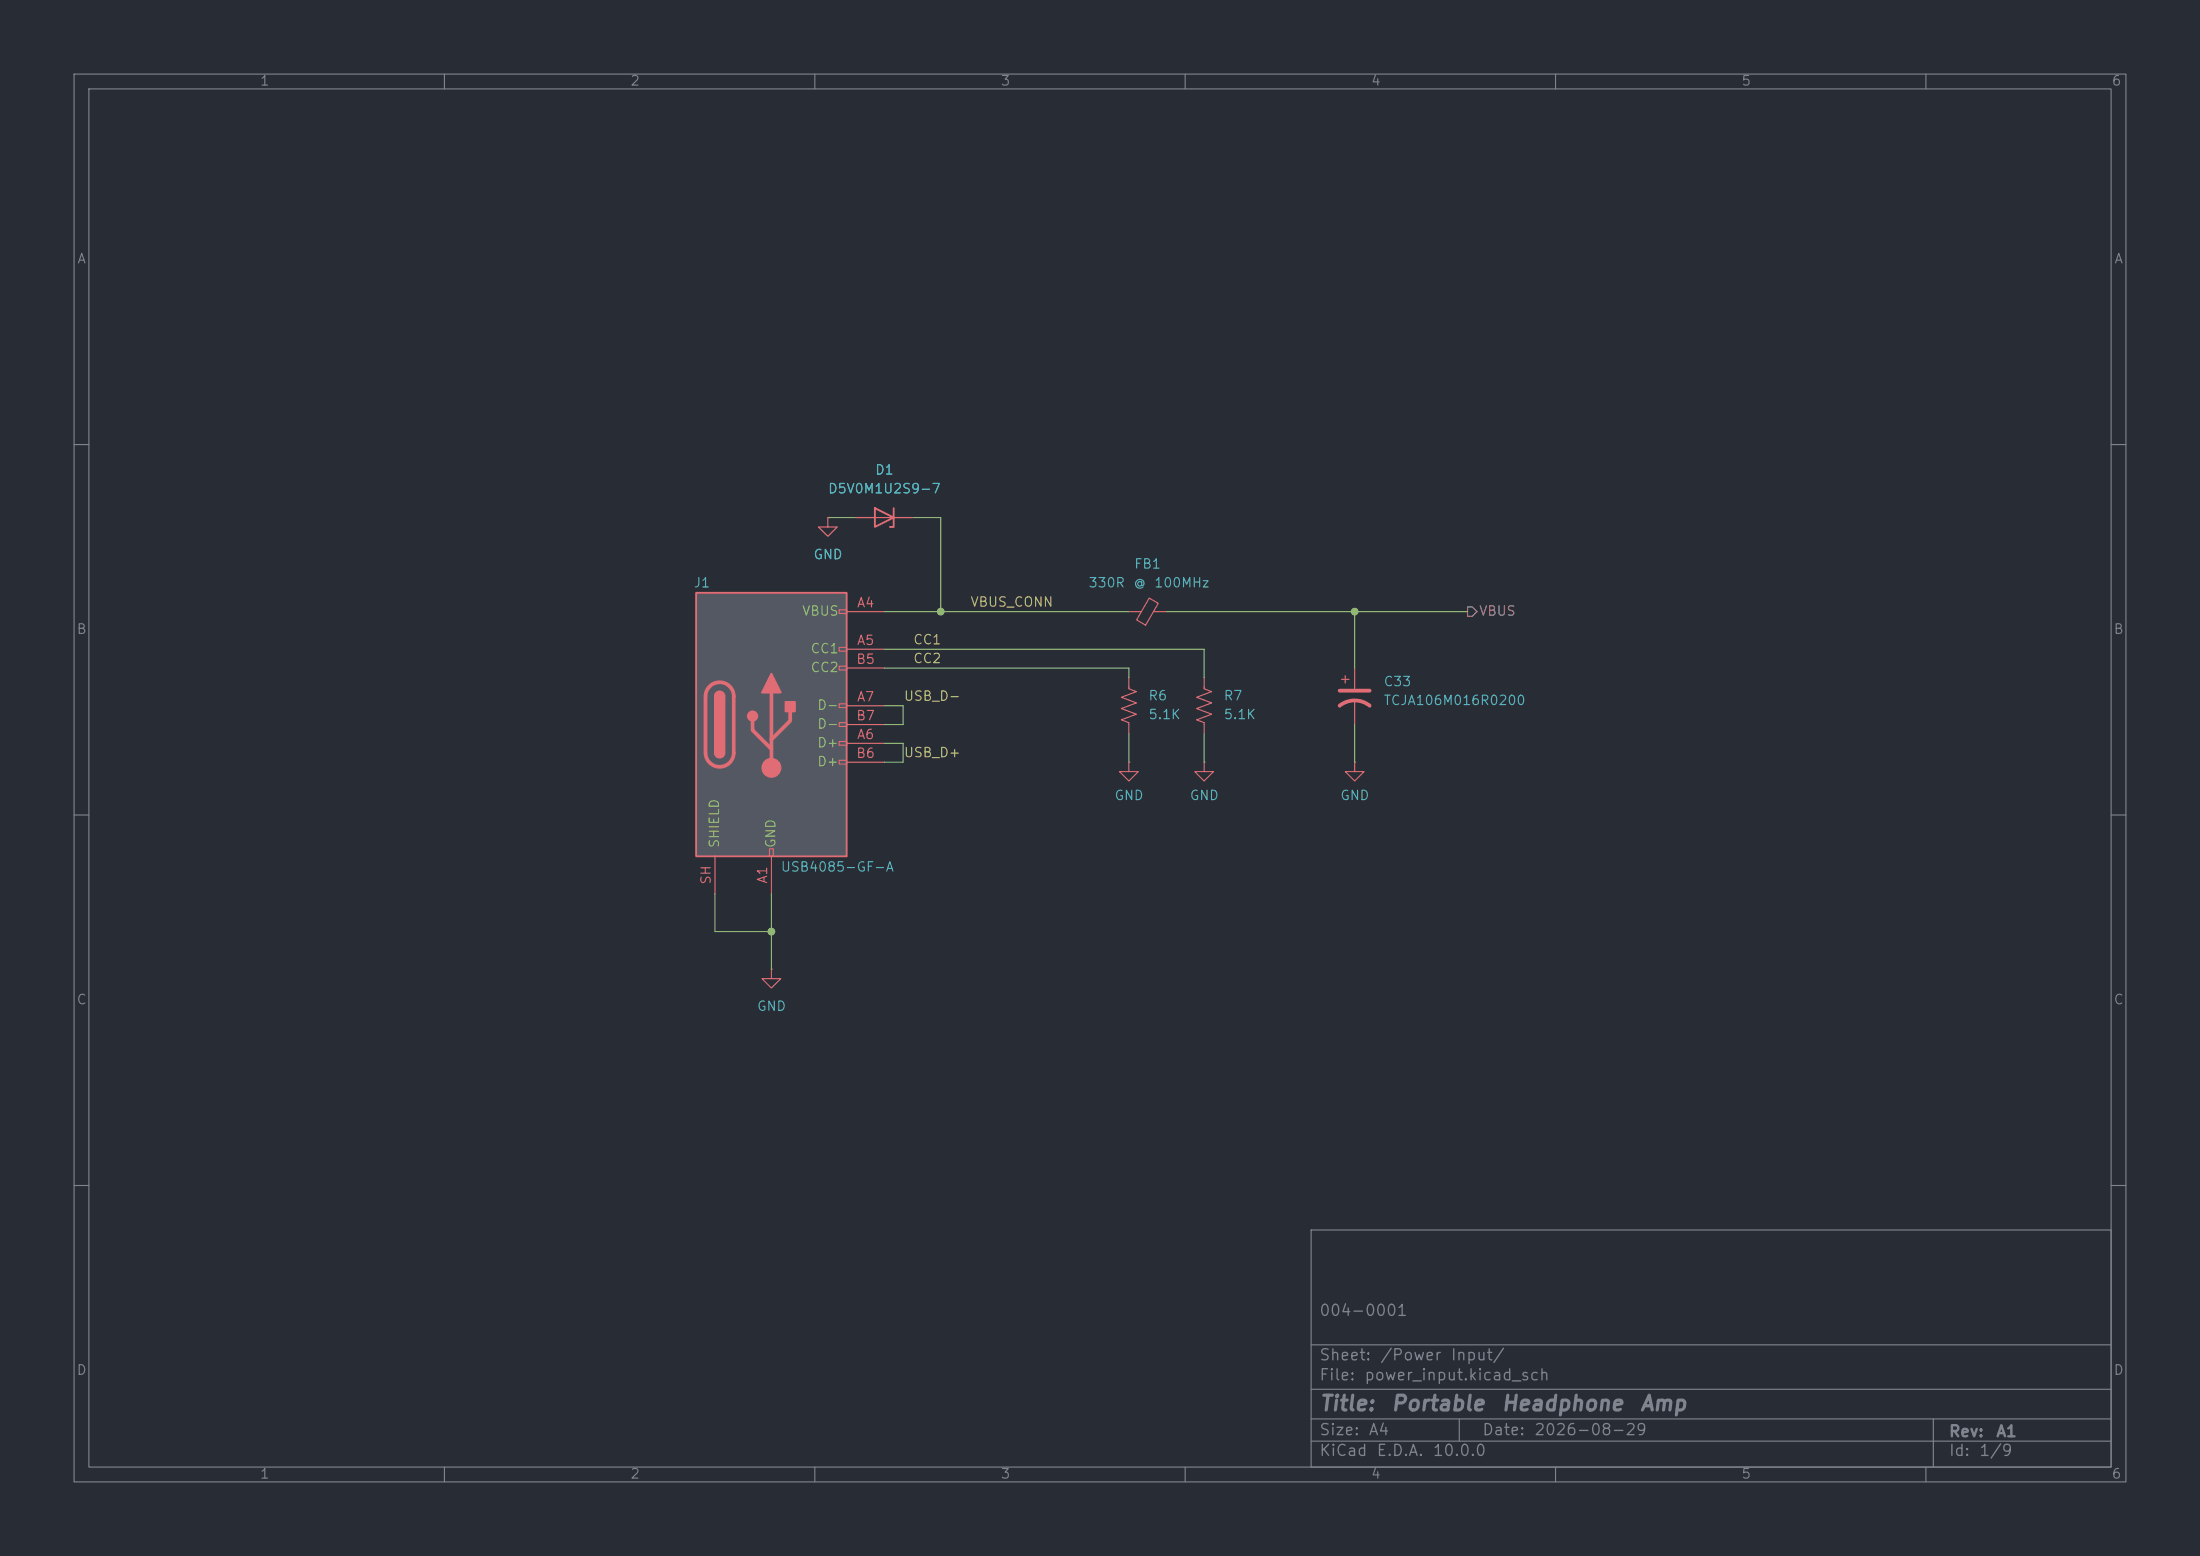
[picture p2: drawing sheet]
(kicad_sch
 (version 20260306)
 (generator "eeschema")
 (generator_version "10.0")
 (paper "A4")
 (title_block
  (title "${PROJECT_NAME}")
  (date "2026-08-29")
  (rev "${REVISION}")
  (comment 1 "${PCBA_IPN}"))
 (lib_symbols
  (symbol "#inventree_kicad:D_TVS_5.5VMM_SOD923"
   (pin_numbers (hide yes))
   (pin_names (hide yes)) (exclude_from_sim no) (in_bom yes) (on_board yes)
   (in_pos_files yes)
   (duplicate_pin_numbers_are_jumpers no)
   (property "Reference" "D" (at 0 2.54 0) (show_name no) (do_not_autoplace no) (effects (font (size 1.27 1.27))))
   (property "Value" "D5V0M1U2S9-7" (at 0 -2.54 0) (show_name no) (do_not_autoplace no) (effects (font (size 1.27 1.27))))
   (property "Footprint" "Diode_SMD:D_SOD-923" (at 0 -4.445 0) (show_name no) (do_not_autoplace no) (hide yes) (effects (font (size 1.27 1.27))))
   (property "Datasheet" "http://10.0.0.33/media/attachments/part/5/D5V0M1U2S9.pdf" (at 0 0 0) (show_name no) (do_not_autoplace no) (hide yes) (effects (font (size 1.27 1.27))))
   (property "Description" "12V Clamp 9A (8/20µs) Ipp Tvs Diode Surface Mount SOD-923" (at 0 0 0) (show_name no) (do_not_autoplace no) (hide yes) (effects (font (size 1.27 1.27))))
   (property "IPN" "308-0001" (at 0 0 0) (show_name no) (do_not_autoplace no) (hide yes) (effects (font (size 1.27 1.27))))
   (property "InvenTree" "5" (at 0 0 0) (show_name no) (do_not_autoplace no) (hide yes) (effects (font (size 1.27 1.27))))
   (property "Part URL" "http://10.0.0.33/web/part/5/" (at 0 0 0) (show_name no) (do_not_autoplace no) (hide yes) (effects (font (size 1.27 1.27))))
   (symbol "D_TVS_5.5VMM_SOD923_0_1"
    (polyline (pts (xy -1.27 -1.27) (xy -1.27 1.27) (xy -0.762 1.27)) (stroke (width 0.254) (type default)) (fill (type none)))
    (polyline (pts (xy 1.27 0) (xy -1.27 0)) (stroke (width 0) (type default)) (fill (type none)))
    (polyline (pts (xy 1.27 -1.27) (xy 1.27 1.27) (xy -1.27 0) (xy 1.27 -1.27)) (stroke (width 0.254) (type default)) (fill (type none))))
   (symbol "D_TVS_5.5VMM_SOD923_1_1"
    (pin passive line (at -3.81 0 0) (length 2.54) (name "K" (effects (font (size 1.27 1.27)))) (number "1" (effects (font (size 1.27 1.27)))))
    (pin passive line (at 3.81 0 180) (length 2.54) (name "A" (effects (font (size 1.27 1.27)))) (number "2" (effects (font (size 1.27 1.27))))))
   (embedded_fonts no))
  (symbol "#inventree_kicad:FB_330R_0402_1A2"
   (pin_numbers (hide yes))
   (pin_names
    (offset 0)) (exclude_from_sim no) (in_bom yes) (on_board yes)
   (in_pos_files yes)
   (duplicate_pin_numbers_are_jumpers no)
   (property "Reference" "FB" (at 1.905 1.27 0) (show_name no) (do_not_autoplace no) (effects (font (size 1.27 1.27)) (justify left)))
   (property "Value" "330R @ 100MHz" (at 1.905 -1.27 0) (show_name no) (do_not_autoplace no) (effects (font (size 1.27 1.27)) (justify left)))
   (property "Footprint" "Inductor_SMD:L_0402_1005Metric" (at -1.778 0 90) (show_name no) (do_not_autoplace no) (hide yes) (effects (font (size 1.27 1.27))))
   (property "Datasheet" "" (at 0 0 0) (show_name no) (do_not_autoplace no) (hide yes) (effects (font (size 1.27 1.27))))
   (property "Description" "330 Ohms @ 100 MHz 1 Power, Signal Line Ferrite Bead 0402 (1005 Metric) 1.2A 150mOhm" (at 0 0 0) (show_name no) (do_not_autoplace no) (hide yes) (effects (font (size 1.27 1.27))))
   (property "IPN" "306-0001" (at 0 0 0) (show_name no) (do_not_autoplace no) (hide yes) (effects (font (size 1.27 1.27))))
   (property "InvenTree" "7" (at 0 0 0) (show_name no) (do_not_autoplace no) (hide yes) (effects (font (size 1.27 1.27))))
   (property "Part URL" "http://10.0.0.33/web/part/7/" (at 0 0 0) (show_name no) (do_not_autoplace no) (hide yes) (effects (font (size 1.27 1.27))))
   (symbol "FB_330R_0402_1A2_0_1"
    (polyline (pts (xy -1.8288 0.2794) (xy -1.1176 1.4986) (xy 1.8288 -0.2032) (xy 1.1176 -1.4224) (xy -1.8288 0.2794)) (stroke (width 0) (type default)) (fill (type none)))
    (polyline (pts (xy 0 0.889) (xy 0 1.2954)) (stroke (width 0) (type default)) (fill (type none)))
    (polyline (pts (xy 0 -1.27) (xy 0 -0.7874)) (stroke (width 0) (type default)) (fill (type none))))
   (symbol "FB_330R_0402_1A2_1_1"
    (pin passive line (at 0 2.54 270) (length 1.27) (name "" (effects (font (size 1.27 1.27)))) (number "1" (effects (font (size 1.27 1.27)))))
    (pin passive line (at 0 -2.54 90) (length 1.27) (name "" (effects (font (size 1.27 1.27)))) (number "2" (effects (font (size 1.27 1.27))))))
   (embedded_fonts no))
  (symbol "#inventree_kicad:R_5K1_0402_1PCT_0W0625"
   (pin_numbers (hide yes))
   (pin_names
    (offset 0)) (exclude_from_sim no) (in_bom yes) (on_board yes)
   (in_pos_files yes)
   (duplicate_pin_numbers_are_jumpers no)
   (property "Reference" "R" (at 2.54 0 90) (show_name no) (do_not_autoplace no) (effects (font (size 1.27 1.27))))
   (property "Value" "5.1K" (at -2.54 0 90) (show_name no) (do_not_autoplace no) (effects (font (size 1.27 1.27))))
   (property "Footprint" "Resistor_SMD:R_0402_1005Metric" (at 1.016 -0.254 90) (show_name no) (do_not_autoplace no) (hide yes) (effects (font (size 1.27 1.27))))
   (property "Datasheet" "" (at 0 0 0) (show_name no) (do_not_autoplace no) (hide yes) (effects (font (size 1.27 1.27))))
   (property "Description" "5.1 kOhms ±1% 0.063W, 1/16W Chip Resistor 0402 (1005 Metric)" (at 0 0 0) (show_name no) (do_not_autoplace no) (hide yes) (effects (font (size 1.27 1.27))))
   (property "IPN" "302-0002" (at 0 0 0) (show_name no) (do_not_autoplace no) (hide yes) (effects (font (size 1.27 1.27))))
   (property "InvenTree" "6" (at 0 0 0) (show_name no) (do_not_autoplace no) (hide yes) (effects (font (size 1.27 1.27))))
   (property "Part URL" "http://10.0.0.33/web/part/6/" (at 0 0 0) (show_name no) (do_not_autoplace no) (hide yes) (effects (font (size 1.27 1.27))))
   (symbol "R_5K1_0402_1PCT_0W0625_0_1"
    (polyline (pts (xy 0 2.286) (xy 0 2.54)) (stroke (width 0) (type default)) (fill (type none)))
    (polyline (pts (xy 0 2.286) (xy 1.016 1.905) (xy 0 1.524) (xy -1.016 1.143) (xy 0 0.762)) (stroke (width 0) (type default)) (fill (type none)))
    (polyline (pts (xy 0 0.762) (xy 1.016 0.381) (xy 0 0) (xy -1.016 -0.381) (xy 0 -0.762)) (stroke (width 0) (type default)) (fill (type none)))
    (polyline (pts (xy 0 -0.762) (xy 1.016 -1.143) (xy 0 -1.524) (xy -1.016 -1.905) (xy 0 -2.286)) (stroke (width 0) (type default)) (fill (type none)))
    (polyline (pts (xy 0 -2.286) (xy 0 -2.54)) (stroke (width 0) (type default)) (fill (type none))))
   (symbol "R_5K1_0402_1PCT_0W0625_1_1"
    (pin passive line (at 0 3.81 270) (length 1.27) (name "" (effects (font (size 1.27 1.27)))) (number "1" (effects (font (size 1.27 1.27)))))
    (pin passive line (at 0 -3.81 90) (length 1.27) (name "" (effects (font (size 1.27 1.27)))) (number "2" (effects (font (size 1.27 1.27))))))
   (embedded_fonts no))
  (symbol "#inventree_kicad:USB_C_USB4085-GF-A"
   (pin_names
    (offset 1.016)) (exclude_from_sim no) (in_bom yes) (on_board yes)
   (in_pos_files yes)
   (duplicate_pin_numbers_are_jumpers no)
   (property "Reference" "" (at 0 22.225 0) (show_name no) (do_not_autoplace no) (effects (font (size 1.27 1.27))))
   (property "Value" "USB4085-GF-A" (at 0 19.685 0) (show_name no) (do_not_autoplace no) (effects (font (size 1.27 1.27))))
   (property "Footprint" "Connector_USB:USB_C_Receptacle_GCT_USB4085" (at 3.81 0 0) (show_name no) (do_not_autoplace no) (hide yes) (effects (font (size 1.27 1.27))))
   (property "Datasheet" "http://10.0.0.33/media/attachments/part/4/usb4085-spec.pdf" (at 3.81 0 0) (show_name no) (do_not_autoplace no) (hide yes) (effects (font (size 1.27 1.27))))
   (property "Description" "USB-C (USB TYPE-C) USB 2.0 Receptacle Connector 24 (16+8 Dummy) Position Through Hole, Right Angle" (at 0 0 0) (show_name no) (do_not_autoplace no) (hide yes) (effects (font (size 1.27 1.27))))
   (property "IPN" "310-0001" (at 0 0 0) (show_name no) (do_not_autoplace no) (hide yes) (effects (font (size 1.27 1.27))))
   (property "InvenTree" "4" (at 0 0 0) (show_name no) (do_not_autoplace no) (hide yes) (effects (font (size 1.27 1.27))))
   (property "Part URL" "http://10.0.0.33/web/part/4/" (at 0 0 0) (show_name no) (do_not_autoplace no) (hide yes) (effects (font (size 1.27 1.27))))
   (symbol "USB_C_USB4085-GF-A_0_0"
    (rectangle (start -0.254 -17.78) (end 0.254 -16.764) (stroke (width 0) (type default)) (fill (type none)))
    (rectangle (start 10.16 15.494) (end 9.144 14.986) (stroke (width 0) (type default)) (fill (type none)))
    (rectangle (start 10.16 10.414) (end 9.144 9.906) (stroke (width 0) (type default)) (fill (type none)))
    (rectangle (start 10.16 7.874) (end 9.144 7.366) (stroke (width 0) (type default)) (fill (type none)))
    (rectangle (start 10.16 2.794) (end 9.144 2.286) (stroke (width 0) (type default)) (fill (type none)))
    (rectangle (start 10.16 0.254) (end 9.144 -0.254) (stroke (width 0) (type default)) (fill (type none)))
    (rectangle (start 10.16 -2.286) (end 9.144 -2.794) (stroke (width 0) (type default)) (fill (type none)))
    (rectangle (start 10.16 -4.826) (end 9.144 -5.334) (stroke (width 0) (type default)) (fill (type none))))
   (symbol "USB_C_USB4085-GF-A_0_1"
    (rectangle (start -10.16 17.78) (end 10.16 -17.78) (stroke (width 0.254) (type default)) (fill (type background)))
    (polyline (pts (xy -8.89 -3.81) (xy -8.89 3.81)) (stroke (width 0.508) (type default)) (fill (type none)))
    (rectangle (start -7.62 -3.81) (end -6.35 3.81) (stroke (width 0.254) (type default)) (fill (type outline)))
    (arc (start -7.62 3.81) (mid -6.985 4.4423) (end -6.35 3.81) (stroke (width 0.254) (type default)) (fill (type none)))
    (arc (start -7.62 3.81) (mid -6.985 4.4423) (end -6.35 3.81) (stroke (width 0.254) (type default)) (fill (type outline)))
    (arc (start -8.89 3.81) (mid -6.985 5.7067) (end -5.08 3.81) (stroke (width 0.508) (type default)) (fill (type none)))
    (arc (start -5.08 -3.81) (mid -6.985 -5.7067) (end -8.89 -3.81) (stroke (width 0.508) (type default)) (fill (type none)))
    (arc (start -6.35 -3.81) (mid -6.985 -4.4423) (end -7.62 -3.81) (stroke (width 0.254) (type default)) (fill (type none)))
    (arc (start -6.35 -3.81) (mid -6.985 -4.4423) (end -7.62 -3.81) (stroke (width 0.254) (type default)) (fill (type outline)))
    (polyline (pts (xy -5.08 3.81) (xy -5.08 -3.81)) (stroke (width 0.508) (type default)) (fill (type none)))
    (circle (center -2.54 1.143) (radius 0.635) (stroke (width 0.254) (type default)) (fill (type outline)))
    (polyline (pts (xy -1.27 4.318) (xy 0 6.858) (xy 1.27 4.318) (xy -1.27 4.318)) (stroke (width 0.254) (type default)) (fill (type outline)))
    (polyline (pts (xy 0 -2.032) (xy 2.54 0.508) (xy 2.54 1.778)) (stroke (width 0.508) (type default)) (fill (type none)))
    (polyline (pts (xy 0 -3.302) (xy -2.54 -0.762) (xy -2.54 0.508)) (stroke (width 0.508) (type default)) (fill (type none)))
    (polyline (pts (xy 0 -5.842) (xy 0 4.318)) (stroke (width 0.508) (type default)) (fill (type none)))
    (circle (center 0 -5.842) (radius 1.27) (stroke (width 0) (type default)) (fill (type outline)))
    (rectangle (start 1.905 1.778) (end 3.175 3.048) (stroke (width 0.254) (type default)) (fill (type outline))))
   (symbol "USB_C_USB4085-GF-A_1_1"
    (pin passive line (at 0 -22.86 90) (length 5.08) (name "GND" (effects (font (size 1.27 1.27)))) (number "A1" (effects (font (size 1.27 1.27)))))
    (pin passive line (at 15.24 15.24 180) (length 5.08) (name "VBUS" (effects (font (size 1.27 1.27)))) (number "A4" (effects (font (size 1.27 1.27)))))
    (pin bidirectional line (at 15.24 10.16 180) (length 5.08) (name "CC1" (effects (font (size 1.27 1.27)))) (number "A5" (effects (font (size 1.27 1.27)))))
    (pin bidirectional line (at 15.24 -2.54 180) (length 5.08) (name "D+" (effects (font (size 1.27 1.27)))) (number "A6" (effects (font (size 1.27 1.27)))))
    (pin bidirectional line (at 15.24 2.54 180) (length 5.08) (name "D-" (effects (font (size 1.27 1.27)))) (number "A7" (effects (font (size 1.27 1.27)))))
    (pin passive line (at 15.24 15.24 180) (length 5.08) (hide yes) (name "VBUS" (effects (font (size 1.27 1.27)))) (number "A9" (effects (font (size 1.27 1.27)))))
    (pin passive line (at 0 -22.86 90) (length 5.08) (hide yes) (name "GND" (effects (font (size 1.27 1.27)))) (number "A12" (effects (font (size 1.27 1.27)))))
    (pin passive line (at 0 -22.86 90) (length 5.08) (hide yes) (name "GND" (effects (font (size 1.27 1.27)))) (number "B1" (effects (font (size 1.27 1.27)))))
    (pin passive line (at 15.24 15.24 180) (length 5.08) (hide yes) (name "VBUS" (effects (font (size 1.27 1.27)))) (number "B4" (effects (font (size 1.27 1.27)))))
    (pin bidirectional line (at 15.24 7.62 180) (length 5.08) (name "CC2" (effects (font (size 1.27 1.27)))) (number "B5" (effects (font (size 1.27 1.27)))))
    (pin bidirectional line (at 15.24 -5.08 180) (length 5.08) (name "D+" (effects (font (size 1.27 1.27)))) (number "B6" (effects (font (size 1.27 1.27)))))
    (pin bidirectional line (at 15.24 0 180) (length 5.08) (name "D-" (effects (font (size 1.27 1.27)))) (number "B7" (effects (font (size 1.27 1.27)))))
    (pin passive line (at 15.24 15.24 180) (length 5.08) (hide yes) (name "VBUS" (effects (font (size 1.27 1.27)))) (number "B9" (effects (font (size 1.27 1.27)))))
    (pin passive line (at 0 -22.86 90) (length 5.08) (hide yes) (name "GND" (effects (font (size 1.27 1.27)))) (number "B12" (effects (font (size 1.27 1.27)))))
    (pin passive line (at -7.62 -22.86 90) (length 5.08) (name "SHIELD" (effects (font (size 1.27 1.27)))) (number "SH" (effects (font (size 1.27 1.27))))))
   (embedded_fonts no))
  (symbol "Device:C_Polarized_US"
   (pin_numbers (hide yes))
   (pin_names
    (offset 0.254) (hide yes)) (exclude_from_sim no) (in_bom yes) (on_board yes)
   (in_pos_files yes)
   (duplicate_pin_numbers_are_jumpers no)
   (property "Reference" "C" (at 0.635 2.54 0) (show_name no) (do_not_autoplace no) (effects (font (size 1.27 1.27)) (justify left)))
   (property "Value" "C_Polarized_US" (at 0.635 -2.54 0) (show_name no) (do_not_autoplace no) (effects (font (size 1.27 1.27)) (justify left)))
   (property "Footprint" "" (at 0 0 0) (show_name no) (do_not_autoplace no) (hide yes) (effects (font (size 1.27 1.27))))
   (property "Datasheet" "" (at 0 0 0) (show_name no) (do_not_autoplace no) (hide yes) (effects (font (size 1.27 1.27))))
   (property "Description" "Polarized capacitor, US symbol" (at 0 0 0) (show_name no) (do_not_autoplace no) (hide yes) (effects (font (size 1.27 1.27))))
   (symbol "C_Polarized_US_0_1"
    (polyline (pts (xy -2.032 0.762) (xy 2.032 0.762)) (stroke (width 0.508) (type default)) (fill (type none)))
    (polyline (pts (xy -1.778 2.286) (xy -0.762 2.286)) (stroke (width 0) (type default)) (fill (type none)))
    (polyline (pts (xy -1.27 1.778) (xy -1.27 2.794)) (stroke (width 0) (type default)) (fill (type none)))
    (arc (start -2.032 -1.27) (mid 0 -0.5572) (end 2.032 -1.27) (stroke (width 0.508) (type default)) (fill (type none))))
   (symbol "C_Polarized_US_1_1"
    (pin passive line (at 0 3.81 270) (length 2.794) (name "" (effects (font (size 1.27 1.27)))) (number "1" (effects (font (size 1.27 1.27)))))
    (pin passive line (at 0 -3.81 90) (length 3.302) (name "" (effects (font (size 1.27 1.27)))) (number "2" (effects (font (size 1.27 1.27))))))
   (embedded_fonts no))
  (symbol "power:GND"
   (power global)
   (pin_numbers (hide yes))
   (pin_names
    (offset 0) (hide yes)) (exclude_from_sim no) (in_bom yes) (on_board yes)
   (in_pos_files yes)
   (duplicate_pin_numbers_are_jumpers no)
   (property "Reference" "#PWR" (at 0 -6.35 0) (show_name no) (do_not_autoplace no) (hide yes) (effects (font (size 1.27 1.27))))
   (property "Value" "GND" (at 0 -3.81 0) (show_name no) (do_not_autoplace no) (effects (font (size 1.27 1.27))))
   (property "Footprint" "" (at 0 0 0) (show_name no) (do_not_autoplace no) (hide yes) (effects (font (size 1.27 1.27))))
   (property "Datasheet" "" (at 0 0 0) (show_name no) (do_not_autoplace no) (hide yes) (effects (font (size 1.27 1.27))))
   (property "Description" "Power symbol creates a global label with name \"GND\" , ground" (at 0 0 0) (show_name no) (do_not_autoplace no) (hide yes) (effects (font (size 1.27 1.27))))
   (symbol "GND_0_1"
    (polyline (pts (xy 0 0) (xy 0 -1.27) (xy 1.27 -1.27) (xy 0 -2.54) (xy -1.27 -1.27) (xy 0 -1.27)) (stroke (width 0) (type default)) (fill (type none))))
   (symbol "GND_1_1"
    (pin power_in line (at 0 0 270) (length 0) (name "" (effects (font (size 1.27 1.27)))) (number "1" (effects (font (size 1.27 1.27))))))
   (embedded_fonts no)))
 (junction
  (at 182.88 82.55)
  (diameter 0)
  (color 0 0 0 0))
 (junction
  (at 104.14 125.73)
  (diameter 0)
  (color 0 0 0 0))
 (junction
  (at 127 82.55)
  (diameter 0)
  (color 0 0 0 0))
 (wire
  (pts (xy 119.38 102.87) (xy 121.92 102.87))
  (stroke (width 0) (type default)))
 (wire
  (pts (xy 104.14 120.65) (xy 104.14 125.73))
  (stroke (width 0) (type default)))
 (wire
  (pts (xy 119.38 100.33) (xy 121.92 100.33))
  (stroke (width 0) (type default)))
 (wire
  (pts (xy 182.88 82.55) (xy 182.88 90.17))
  (stroke (width 0) (type default)))
 (wire
  (pts (xy 119.38 82.55) (xy 127 82.55))
  (stroke (width 0) (type default)))
 (wire
  (pts (xy 182.88 82.55) (xy 198.12 82.55))
  (stroke (width 0) (type default)))
 (wire
  (pts (xy 152.4 99.06) (xy 152.4 102.87))
  (stroke (width 0) (type default)))
 (wire
  (pts (xy 152.4 90.17) (xy 152.4 91.44))
  (stroke (width 0) (type default)))
 (wire
  (pts (xy 127 82.55) (xy 152.4 82.55))
  (stroke (width 0) (type default)))
 (wire
  (pts (xy 111.76 69.85) (xy 115.57 69.85))
  (stroke (width 0) (type default)))
 (wire
  (pts (xy 104.14 125.73) (xy 104.14 130.81))
  (stroke (width 0) (type default)))
 (wire
  (pts (xy 182.88 97.79) (xy 182.88 102.87))
  (stroke (width 0) (type default)))
 (wire
  (pts (xy 119.38 97.79) (xy 121.92 97.79))
  (stroke (width 0) (type default)))
 (wire
  (pts (xy 119.38 87.63) (xy 162.56 87.63))
  (stroke (width 0) (type default)))
 (wire
  (pts (xy 121.92 97.79) (xy 121.92 95.25))
  (stroke (width 0) (type default)))
 (wire
  (pts (xy 123.19 69.85) (xy 127 69.85))
  (stroke (width 0) (type default)))
 (wire
  (pts (xy 162.56 87.63) (xy 162.56 91.44))
  (stroke (width 0) (type default)))
 (wire
  (pts (xy 96.52 125.73) (xy 104.14 125.73))
  (stroke (width 0) (type default)))
 (wire
  (pts (xy 121.92 100.33) (xy 121.92 102.87))
  (stroke (width 0) (type default)))
 (wire
  (pts (xy 121.92 95.25) (xy 119.38 95.25))
  (stroke (width 0) (type default)))
 (wire
  (pts (xy 127 69.85) (xy 127 82.55))
  (stroke (width 0) (type default)))
 (wire
  (pts (xy 157.48 82.55) (xy 182.88 82.55))
  (stroke (width 0) (type default)))
 (wire
  (pts (xy 119.38 90.17) (xy 152.4 90.17))
  (stroke (width 0) (type default)))
 (wire
  (pts (xy 162.56 99.06) (xy 162.56 102.87))
  (stroke (width 0) (type default)))
 (wire
  (pts (xy 96.52 120.65) (xy 96.52 125.73))
  (stroke (width 0) (type default)))
 (label "USB_D-"
  (at 121.92 95.25 0)
  (effects (font (size 1.27 1.27)) (justify left bottom)))
 (label "CC2"
  (at 123.19 90.17 0)
  (effects (font (size 1.27 1.27)) (justify left bottom)))
 (label "VBUS_CONN"
  (at 142.24 82.55 180)
  (effects (font (size 1.27 1.27)) (justify right bottom)))
 (label "USB_D+"
  (at 121.92 102.87 0)
  (effects (font (size 1.27 1.27)) (justify left bottom)))
 (label "CC1"
  (at 123.19 87.63 0)
  (effects (font (size 1.27 1.27)) (justify left bottom)))
 (hierarchical_label "VBUS"
  (shape output)
  (at 198.12 82.55 0)
  (effects (font (size 1.27 1.27)) (justify left)))
 (symbol
  (lib_id "power:GND")
  (at 182.88 102.87 0)
  (unit 1)
  (body_style 1)
  (exclude_from_sim no)
  (in_bom yes)
  (on_board yes)
  (in_pos_files yes)
  (dnp no)
  (property "Reference" "#PWR088" (at 182.88 109.22 0) (hide yes) (show_name no) (do_not_autoplace no) (effects (font (size 1.27 1.27))))
  (property "Value" "GND" (at 182.88 107.442 0) (show_name no) (do_not_autoplace no) (effects (font (size 1.27 1.27))))
  (property "Footprint" "" (at 182.88 102.87 0) (hide yes) (show_name no) (do_not_autoplace no) (effects (font (size 1.27 1.27))))
  (property "Datasheet" "" (at 182.88 102.87 0) (hide yes) (show_name no) (do_not_autoplace no) (effects (font (size 1.27 1.27))))
  (property "Description" "Power symbol creates a global label with name \"GND\" , ground" (at 182.88 102.87 0) (hide yes) (show_name no) (do_not_autoplace no) (effects (font (size 1.27 1.27))))
  (pin "1"))
 (symbol
  (lib_id "power:GND")
  (at 162.56 102.87 0)
  (unit 1)
  (body_style 1)
  (exclude_from_sim no)
  (in_bom yes)
  (on_board yes)
  (in_pos_files yes)
  (dnp no)
  (property "Reference" "#PWR012" (at 162.56 109.22 0) (hide yes) (show_name no) (do_not_autoplace no) (effects (font (size 1.27 1.27))))
  (property "Value" "GND" (at 162.56 107.442 0) (show_name no) (do_not_autoplace no) (effects (font (size 1.27 1.27))))
  (property "Footprint" "" (at 162.56 102.87 0) (hide yes) (show_name no) (do_not_autoplace no) (effects (font (size 1.27 1.27))))
  (property "Datasheet" "" (at 162.56 102.87 0) (hide yes) (show_name no) (do_not_autoplace no) (effects (font (size 1.27 1.27))))
  (property "Description" "Power symbol creates a global label with name \"GND\" , ground" (at 162.56 102.87 0) (hide yes) (show_name no) (do_not_autoplace no) (effects (font (size 1.27 1.27))))
  (pin "1"))
 (symbol
  (lib_id "power:GND")
  (at 111.76 69.85 0)
  (unit 1)
  (body_style 1)
  (exclude_from_sim no)
  (in_bom yes)
  (on_board yes)
  (in_pos_files yes)
  (dnp no)
  (fields_autoplaced yes)
  (property "Reference" "#PWR010" (at 111.76 76.2 0) (hide yes) (show_name no) (do_not_autoplace no) (effects (font (size 1.27 1.27))))
  (property "Value" "GND" (at 111.76 74.93 0) (show_name no) (do_not_autoplace no) (effects (font (size 1.27 1.27))))
  (property "Footprint" "" (at 111.76 69.85 0) (hide yes) (show_name no) (do_not_autoplace no) (effects (font (size 1.27 1.27))))
  (property "Datasheet" "" (at 111.76 69.85 0) (hide yes) (show_name no) (do_not_autoplace no) (effects (font (size 1.27 1.27))))
  (property "Description" "Power symbol creates a global label with name \"GND\" , ground" (at 111.76 69.85 0) (hide yes) (show_name no) (do_not_autoplace no) (effects (font (size 1.27 1.27))))
  (pin "1"))
 (symbol
  (lib_id "power:GND")
  (at 152.4 102.87 0)
  (unit 1)
  (body_style 1)
  (exclude_from_sim no)
  (in_bom yes)
  (on_board yes)
  (in_pos_files yes)
  (dnp no)
  (property "Reference" "#PWR011" (at 152.4 109.22 0) (hide yes) (show_name no) (do_not_autoplace no) (effects (font (size 1.27 1.27))))
  (property "Value" "GND" (at 152.4 107.442 0) (show_name no) (do_not_autoplace no) (effects (font (size 1.27 1.27))))
  (property "Footprint" "" (at 152.4 102.87 0) (hide yes) (show_name no) (do_not_autoplace no) (effects (font (size 1.27 1.27))))
  (property "Datasheet" "" (at 152.4 102.87 0) (hide yes) (show_name no) (do_not_autoplace no) (effects (font (size 1.27 1.27))))
  (property "Description" "Power symbol creates a global label with name \"GND\" , ground" (at 152.4 102.87 0) (hide yes) (show_name no) (do_not_autoplace no) (effects (font (size 1.27 1.27))))
  (pin "1"))
 (symbol
  (lib_id "#inventree_kicad:R_5K1_0402_1PCT_0W0625")
  (at 152.4 95.25 0)
  (unit 1)
  (body_style 1)
  (exclude_from_sim no)
  (in_bom yes)
  (on_board yes)
  (in_pos_files yes)
  (dnp no)
  (fields_autoplaced yes)
  (property "Reference" "R6" (at 154.94 93.9799 0) (show_name no) (do_not_autoplace no) (effects (font (size 1.27 1.27)) (justify left)))
  (property "Value" "5.1K" (at 154.94 96.5199 0) (show_name no) (do_not_autoplace no) (effects (font (size 1.27 1.27)) (justify left)))
  (property "Footprint" "Resistor_SMD:R_0402_1005Metric" (at 153.416 95.504 90) (hide yes) (show_name no) (do_not_autoplace no) (effects (font (size 1.27 1.27))))
  (property "Datasheet" "" (at 152.4 95.25 0) (hide yes) (show_name no) (do_not_autoplace no) (effects (font (size 1.27 1.27))))
  (property "Description" "5.1 kOhms ±1% 0.063W, 1/16W Chip Resistor 0402 (1005 Metric)" (at 152.4 95.25 0) (hide yes) (show_name no) (do_not_autoplace no) (effects (font (size 1.27 1.27))))
  (property "InvenTree" "6" (at 152.4 95.25 0) (hide yes) (show_name no) (do_not_autoplace no) (effects (font (size 1.27 1.27))))
  (property "Part URL" "http://10.0.0.33/web/part/6/" (at 152.4 95.25 0) (hide yes) (show_name no) (do_not_autoplace no) (effects (font (size 1.27 1.27))))
  (property "IPN" "302-0002" (at 152.4 95.25 0) (hide yes) (show_name no) (do_not_autoplace no) (effects (font (size 1.27 1.27))))
  (pin "1")
  (pin "2"))
 (symbol
  (lib_id "#inventree_kicad:FB_330R_0402_1A2")
  (at 154.94 82.55 90)
  (unit 1)
  (body_style 1)
  (exclude_from_sim no)
  (in_bom yes)
  (on_board yes)
  (in_pos_files yes)
  (dnp no)
  (fields_autoplaced yes)
  (property "Reference" "FB1" (at 154.9019 76.2 90) (show_name no) (do_not_autoplace no) (effects (font (size 1.27 1.27))))
  (property "Value" "330R @ 100MHz" (at 154.9019 78.74 90) (show_name no) (do_not_autoplace no) (effects (font (size 1.27 1.27))))
  (property "Footprint" "Inductor_SMD:L_0402_1005Metric" (at 154.94 84.328 90) (hide yes) (show_name no) (do_not_autoplace no) (effects (font (size 1.27 1.27))))
  (property "Datasheet" "" (at 154.94 82.55 0) (hide yes) (show_name no) (do_not_autoplace no) (effects (font (size 1.27 1.27))))
  (property "Description" "330 Ohms @ 100 MHz 1 Power, Signal Line Ferrite Bead 0402 (1005 Metric) 1.2A 150mOhm" (at 154.94 82.55 0) (hide yes) (show_name no) (do_not_autoplace no) (effects (font (size 1.27 1.27))))
  (property "InvenTree" "7" (at 154.94 82.55 0) (hide yes) (show_name no) (do_not_autoplace no) (effects (font (size 1.27 1.27))))
  (property "Part URL" "http://10.0.0.33/web/part/7/" (at 154.94 82.55 0) (hide yes) (show_name no) (do_not_autoplace no) (effects (font (size 1.27 1.27))))
  (property "IPN" "306-0001" (at 154.94 82.55 0) (hide yes) (show_name no) (do_not_autoplace no) (effects (font (size 1.27 1.27))))
  (pin "1")
  (pin "2"))
 (symbol
  (lib_id "#inventree_kicad:USB_C_USB4085-GF-A")
  (at 104.14 97.79 0)
  (unit 1)
  (body_style 1)
  (exclude_from_sim no)
  (in_bom yes)
  (on_board yes)
  (in_pos_files yes)
  (dnp no)
  (property "Reference" "J1" (at 94.742 78.74 0) (show_name no) (do_not_autoplace no) (effects (font (size 1.27 1.27))))
  (property "Value" "USB4085-GF-A" (at 113.03 117.094 0) (show_name no) (do_not_autoplace no) (effects (font (size 1.27 1.27))))
  (property "Footprint" "Connector_USB:USB_C_Receptacle_GCT_USB4085" (at 107.95 97.79 0) (hide yes) (show_name no) (do_not_autoplace no) (effects (font (size 1.27 1.27))))
  (property "Datasheet" "http://10.0.0.33/media/attachments/part/4/usb4085-spec.pdf" (at 107.95 97.79 0) (hide yes) (show_name no) (do_not_autoplace no) (effects (font (size 1.27 1.27))))
  (property "Description" "USB-C (USB TYPE-C) USB 2.0 Receptacle Connector 24 (16+8 Dummy) Position Through Hole, Right Angle" (at 104.14 97.79 0) (hide yes) (show_name no) (do_not_autoplace no) (effects (font (size 1.27 1.27))))
  (property "InvenTree" "4" (at 104.14 97.79 0) (hide yes) (show_name no) (do_not_autoplace no) (effects (font (size 1.27 1.27))))
  (property "Part URL" "http://10.0.0.33/web/part/4/" (at 104.14 97.79 0) (hide yes) (show_name no) (do_not_autoplace no) (effects (font (size 1.27 1.27))))
  (property "IPN" "310-0001" (at 104.14 97.79 0) (hide yes) (show_name no) (do_not_autoplace no) (effects (font (size 1.27 1.27))))
  (pin "A1")
  (pin "A7")
  (pin "A12")
  (pin "B4")
  (pin "B7")
  (pin "A5")
  (pin "A4")
  (pin "A6")
  (pin "A9")
  (pin "B1")
  (pin "B5")
  (pin "B6")
  (pin "B12")
  (pin "B9")
  (pin "SH"))
 (symbol
  (lib_id "#inventree_kicad:R_5K1_0402_1PCT_0W0625")
  (at 162.56 95.25 0)
  (unit 1)
  (body_style 1)
  (exclude_from_sim no)
  (in_bom yes)
  (on_board yes)
  (in_pos_files yes)
  (dnp no)
  (fields_autoplaced yes)
  (property "Reference" "R7" (at 165.1 93.9799 0) (show_name no) (do_not_autoplace no) (effects (font (size 1.27 1.27)) (justify left)))
  (property "Value" "5.1K" (at 165.1 96.5199 0) (show_name no) (do_not_autoplace no) (effects (font (size 1.27 1.27)) (justify left)))
  (property "Footprint" "Resistor_SMD:R_0402_1005Metric" (at 163.576 95.504 90) (hide yes) (show_name no) (do_not_autoplace no) (effects (font (size 1.27 1.27))))
  (property "Datasheet" "" (at 162.56 95.25 0) (hide yes) (show_name no) (do_not_autoplace no) (effects (font (size 1.27 1.27))))
  (property "Description" "5.1 kOhms ±1% 0.063W, 1/16W Chip Resistor 0402 (1005 Metric)" (at 162.56 95.25 0) (hide yes) (show_name no) (do_not_autoplace no) (effects (font (size 1.27 1.27))))
  (property "InvenTree" "6" (at 162.56 95.25 0) (hide yes) (show_name no) (do_not_autoplace no) (effects (font (size 1.27 1.27))))
  (property "Part URL" "http://10.0.0.33/web/part/6/" (at 162.56 95.25 0) (hide yes) (show_name no) (do_not_autoplace no) (effects (font (size 1.27 1.27))))
  (property "IPN" "302-0002" (at 162.56 95.25 0) (hide yes) (show_name no) (do_not_autoplace no) (effects (font (size 1.27 1.27))))
  (pin "1")
  (pin "2"))
 (symbol
  (lib_id "power:GND")
  (at 104.14 130.81 0)
  (unit 1)
  (body_style 1)
  (exclude_from_sim no)
  (in_bom yes)
  (on_board yes)
  (in_pos_files yes)
  (dnp no)
  (fields_autoplaced yes)
  (property "Reference" "#PWR09" (at 104.14 137.16 0) (hide yes) (show_name no) (do_not_autoplace no) (effects (font (size 1.27 1.27))))
  (property "Value" "GND" (at 104.14 135.89 0) (show_name no) (do_not_autoplace no) (effects (font (size 1.27 1.27))))
  (property "Footprint" "" (at 104.14 130.81 0) (hide yes) (show_name no) (do_not_autoplace no) (effects (font (size 1.27 1.27))))
  (property "Datasheet" "" (at 104.14 130.81 0) (hide yes) (show_name no) (do_not_autoplace no) (effects (font (size 1.27 1.27))))
  (property "Description" "Power symbol creates a global label with name \"GND\" , ground" (at 104.14 130.81 0) (hide yes) (show_name no) (do_not_autoplace no) (effects (font (size 1.27 1.27))))
  (pin "1"))
 (symbol
  (lib_id "#inventree_kicad:D_TVS_5.5VMM_SOD923")
  (at 119.38 69.85 180)
  (unit 1)
  (body_style 1)
  (exclude_from_sim no)
  (in_bom yes)
  (on_board yes)
  (in_pos_files yes)
  (dnp no)
  (fields_autoplaced yes)
  (property "Reference" "D1" (at 119.38 63.5 0) (show_name no) (do_not_autoplace no) (effects (font (size 1.27 1.27))))
  (property "Value" "D5V0M1U2S9-7" (at 119.38 66.04 0) (show_name no) (do_not_autoplace no) (effects (font (size 1.27 1.27))))
  (property "Footprint" "Diode_SMD:D_SOD-923" (at 119.38 65.405 0) (hide yes) (show_name no) (do_not_autoplace no) (effects (font (size 1.27 1.27))))
  (property "Datasheet" "http://10.0.0.33/media/attachments/part/5/D5V0M1U2S9.pdf" (at 119.38 69.85 0) (hide yes) (show_name no) (do_not_autoplace no) (effects (font (size 1.27 1.27))))
  (property "Description" "12V Clamp 9A (8/20µs) Ipp Tvs Diode Surface Mount SOD-923" (at 119.38 69.85 0) (hide yes) (show_name no) (do_not_autoplace no) (effects (font (size 1.27 1.27))))
  (property "IPN" "308-0001" (at 119.38 69.85 0) (hide yes) (show_name no) (do_not_autoplace no) (effects (font (size 1.27 1.27))))
  (property "InvenTree" "5" (at 119.38 69.85 0) (hide yes) (show_name no) (do_not_autoplace no) (effects (font (size 1.27 1.27))))
  (property "Part URL" "http://10.0.0.33/web/part/5/" (at 119.38 69.85 0) (hide yes) (show_name no) (do_not_autoplace no) (effects (font (size 1.27 1.27))))
  (pin "2")
  (pin "1"))
 (symbol
  (lib_id "Device:C_Polarized_US")
  (at 182.88 93.98 0)
  (unit 1)
  (body_style 1)
  (exclude_from_sim no)
  (in_bom yes)
  (on_board yes)
  (in_pos_files yes)
  (dnp no)
  (fields_autoplaced yes)
  (property "Reference" "C33" (at 186.69 92.0749 0) (show_name no) (do_not_autoplace no) (effects (font (size 1.27 1.27)) (justify left)))
  (property "Value" "TCJA106M016R0200" (at 186.69 94.6149 0) (show_name no) (do_not_autoplace no) (effects (font (size 1.27 1.27)) (justify left)))
  (property "Footprint" "" (at 182.88 93.98 0) (hide yes) (show_name no) (do_not_autoplace no) (effects (font (size 1.27 1.27))))
  (property "Datasheet" "" (at 182.88 93.98 0) (hide yes) (show_name no) (do_not_autoplace no) (effects (font (size 1.27 1.27))))
  (property "Description" "Polarized capacitor, US symbol" (at 182.88 93.98 0) (hide yes) (show_name no) (do_not_autoplace no) (effects (font (size 1.27 1.27))))
  (pin "1")
  (pin "2")))
